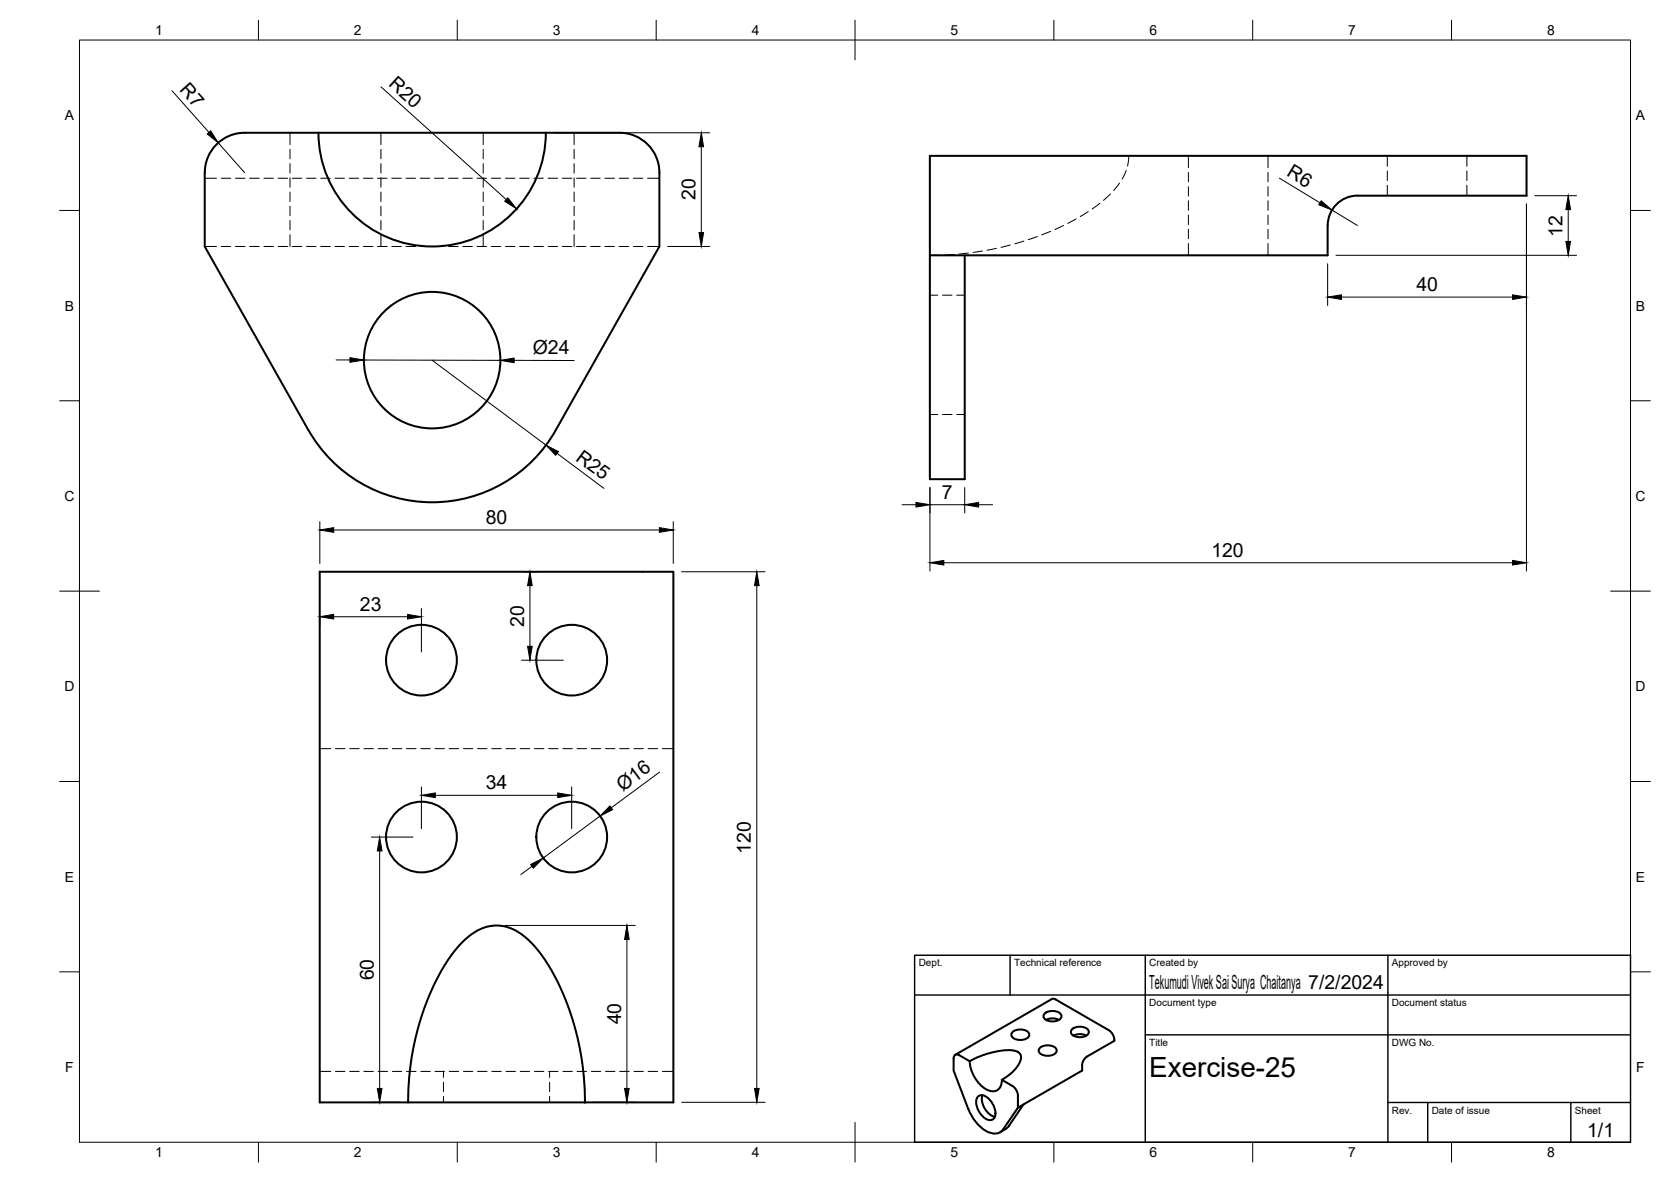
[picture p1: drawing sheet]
<svg xmlns="http://www.w3.org/2000/svg" width="420mm" height="297mm" viewBox="0 0 420 297" stroke-linecap="round" stroke-linejoin="round" font-family="sans-serif">
<!-- layer: Visible -->
<g fill="none" stroke="#000" stroke-width=".51">
<path d="M80.1 33.4a28.6 28.6 0 0 0 28.6 28.5 28.6 28.6 0 0 0 28.5-28.5M137.2 33.4h-75.7a10 10 0 0 0-10 10v18.5l26 46.2M137.2 33.4h18.6a10 10 0 0 1 10 10v18.5l-26 46.2a35.7 35.7 0 0 1-62.2 0M333.8 56.7v7.5h-91.2M333.8 56.7a7.5 7.5 0 0 1 7.5-7.5h42.5v-10h-150v81.2h8.8v-56.2h-8.8M116.1 236.9l1.8-1.6 1.6-1.1 1.7-.9 1.9-.6 2.1-.1 1.9 .2 1.7 .7 1.7 .9a32.6 32.6 0 0 1 10.4 13.8l2.7 6.7 2 7.5 1.2 8.1 .3 6.5h-44.5l.3-6.1 .6-5.3 1-5.1 1.7-5.6 1.9-5.2 3-5.9 2.5-3.9zM254.6 259.4a3.1 3.1 0 0 1 4.2 .3 1.43 1.43 0 0 1-1.7 1.6l-.5 .1a2.01 2.01 0 0 1-2.3-1.4zM262.7 254.7a3.1 3.1 0 0 1 4.1 .3 1.43 1.43 0 0 1-1.6 1.7h-.6a2.01 2.01 0 0 1-2.2-1.3zM263 256.3l1.6-.4 1.6 .4M265.4 251.2l13.4 7.7 .7 .6 .5 .9 .2 1.2-6.9 3.9-.7 .7-.5 1.4M265.4 251.2l-.5-.2-.5 .1-24.2 14M269.5 258.7a3.1 3.1 0 0 1 4.2 .3 1.43 1.43 0 0 1-1.6 1.6l-.6 .1a2.01 2.01 0 0 1-2.3-1.4z"/>
<path d="M102.6 277h-22.2v-133.3h88.9v133.3h-22.2M239.8 266v3l3.7 9.7a10.1 10.1 0 0 0 5.9 6.1 2.65 2.65 0 0 0 2.9-1l3.6-5.4v-3.1l-.1-.9-.9-1.3-3-1.7M241.2 265.2l2.6 1.5 3.4-1.5 3.6-1 3-.3 2.1 .4 .6 .5 .2 .7-.1 .9-.6 1.3-1.7 2-2.4 1.7M241.2 265.2a.86 .86 0 0 0-1-.1 .86 .86 0 0 0-.4 .9M243.8 266.7a8.7 8.7 0 0 0 4.8 7.3 2.37 2.37 0 0 0 2.5-.3 2.37 2.37 0 0 0 .8-2.3M246 275.5a2.24 2.24 0 0 1 2.9 1 3.9 3.9 0 0 1 .9 4.7 2.24 2.24 0 0 1-3-.9 3.9 3.9 0 0 1-.8-4.8zM247 275.2a4.8 4.8 0 0 0 3.1 5.5M255.9 278.4l1.4-.9-3.6 5.5M261.5 263.4a3.1 3.1 0 0 1 4.1 .3 1.43 1.43 0 0 1-1.6 1.6h-.6a2.01 2.01 0 0 1-2.2-1.3zM269.9 260.3l1.6-.4 1.6 .4M272.1 267.6v1.4l-14.8 8.5M252.8 283.7l-1.4 .9"/>
<path d="M253.7 282.9l-.8 .8"/>
<circle cx="108.7" cy="90.5" r="17.2"/>
<circle cx="106" cy="165.9" r="8.9"/>
<circle cx="143.7" cy="165.9" r="8.9"/>
<circle cx="106" cy="210.4" r="8.9"/>
<circle cx="143.7" cy="210.4" r="8.9"/>
</g>
<!-- layer: Hidden -->
<g fill="none" stroke="#000" stroke-width=".25">
<path d="M72.9 33.4v3M72.9 37.5v2.4M95.8 33.4v3M95.8 37.5v2.4M121.5 33.4v3M121.5 37.5v2.4M144.4 33.4v3M144.4 37.5v2.4M283.8 39.2l-.3 2.5M298.8 39.2v2.9M318.8 39.2v2.9M348.8 39.2v2.6"/>
<path d="M368.8 39.2v2.6M51.5 44.8h2.9M55.6 44.8h2.4M59.2 44.8h2.4M62.8 44.8h2.4M66.4 44.8h2.3M69.9 44.8h2.4M72.9 41.1v2.4M72.9 44.7v2.4M72.9 48.2v2.4M72.9 51.8v2.4M72.9 55.4v2.4"/>
<path d="M72.9 59v2.9M73.5 44.8h2.4M77.1 44.8h2.4M80.6 44.8h2.4M84.2 44.8h2.4M87.8 44.8h2.4M91.4 44.8h2.3M94.9 44.8h2.4M95.8 41.1v2.4M95.8 44.7v2.4M95.8 48.2v2.4M95.8 51.8v2.4"/>
<path d="M95.8 55.4v2.4M95.8 59v2.9M98.5 44.8h2.4M102.1 44.8h2.4M105.7 44.8h2.3M109.2 44.8h2.4M112.8 44.8h2.4M116.4 44.8h2.4M120 44.8h2.3M121.5 41.1v2.4M121.5 44.7v2.4M121.5 48.2v2.4"/>
<path d="M121.5 51.8v2.4M121.5 55.4v2.4M121.5 59v2.9M123.5 44.8h2.4M127.1 44.8h2.4M130.7 44.8h2.4M134.2 44.8h2.4M137.8 44.8h2.4M141.4 44.8h2.4M144.4 41.1v2.4M144.4 44.7v2.4M144.4 48.2v2.4"/>
<path d="M144.4 51.8v2.4M144.4 55.4v2.4M144.4 59v2.9M145 44.8h2.3M148.5 44.8h2.4M152.1 44.8h2.4M155.7 44.8h2.4M159.3 44.8h2.3M162.8 44.8h3M260.8 59.4l-2.2 .8M264.2 58.1l-2.3 .9M267.4 56.7l-2.2 1"/>
<path d="M270.6 55l-2.1 1.1M273.6 53.2l-2 1.2M276.5 51.1l-1.9 1.4M279.2 48.7l-1.7 1.6M281.5 46l-1.5 1.9M283.2 42.8l-1 2.2M298.8 43.3v2.4M298.8 46.9v2.4M298.8 50.5v2.4M298.8 54v2.4M298.8 57.6v2.4M318.8 43.3v2.4"/>
<path d="M318.8 46.9v2.4M318.8 50.5v2.4M318.8 54v2.4M318.8 57.6v2.4M348.8 43v2.4M348.8 46.6v2.6M368.8 43v2.4M368.8 46.6v2.6M51.5 61.9h2.9M55.6 61.9h2.4M59.2 61.9h2.4M62.8 61.9h2.4"/>
<path d="M66.4 61.9h2.3M69.9 61.9h2.4M73.5 61.9h2.4M77.1 61.9h2.4M80.6 61.9h2.4M84.2 61.9h2.4M87.8 61.9h2.4M91.4 61.9h2.3M94.9 61.9h2.4M98.5 61.9h2.4M102.1 61.9h2.4M105.7 61.9h2.3"/>
<path d="M109.2 61.9h2.4M112.8 61.9h2.4M116.4 61.9h2.4M120 61.9h2.3M123.5 61.9h2.4M127.1 61.9h2.4M130.7 61.9h2.4M134.2 61.9h2.4M137.8 61.9h2.4M141.4 61.9h2.4M145 61.9h2.3M148.5 61.9h2.4"/>
<path d="M152.1 61.9h2.4M155.7 61.9h2.4M159.3 61.9h2.3M162.8 61.9h3M233.8 74.2h2M236.4 64.1l-2.6 .1M237 74.2h2.4M239.9 63.9l-2.3 .2M240.6 74.2h2M243.5 63.6l-2.4 .2M247 63.1l-2.3 .3M250.5 62.4l-2.3 .5"/>
<path d="M254 61.6l-2.3 .6M257.5 60.6l-2.3 .7M298.8 61.2v3M318.8 61.2v3M233.8 104.2h2M237 104.2h2.4M240.6 104.2h2M80.4 188.1h2.8M84.3 188.1h2.4M87.9 188.1h2.4M91.5 188.1h2.4M95.1 188.1h2.4"/>
<path d="M98.7 188.1h2.3M102.2 188.1h2.4M105.8 188.1h2.4M109.4 188.1h2.4M112.9 188.1h2.4M116.5 188.1h2.4M120.1 188.1h2.4M123.7 188.1h2.3M127.2 188.1h2.4M130.8 188.1h2.4M134.4 188.1h2.4M137.9 188.1h2.4"/>
<path d="M141.5 188.1h2.4M145.1 188.1h2.4M148.7 188.1h2.3M152.3 188.1h2.3M155.8 188.1h2.4M159.4 188.1h2.4M163 188.1h2.4M166.5 188.1h2.8M80.4 269.2h2.8M84.3 269.2h2.4M87.9 269.2h2.4M91.5 269.2h2.4"/>
<path d="M95.1 269.2h2.4M98.7 269.2h2.3M102.2 269.2h2.4M105.8 269.2h2.4M109.4 269.2h2.4M111.5 269.2v1.6M111.5 272v2.3M111.5 275.5v1.5M112.9 269.2h2.4M116.5 269.2h2.4M120.1 269.2h2.4M123.7 269.2h2.3"/>
<path d="M127.2 269.2h2.4M130.8 269.2h2.4M134.4 269.2h2.4M137.9 269.2h2.4M138.2 269.2v1.6M138.2 272v2.3M138.2 275.5v1.5M141.5 269.2h2.4M145.1 269.2h2.4M148.7 269.2h2.3M152.3 269.2h2.3M155.8 269.2h2.4"/>
<path d="M159.4 269.2h2.4M163 269.2h2.4M166.5 269.2h2.8"/>
</g>
<!-- layer: BORDER -->
<g fill="none" stroke="#000" stroke-width=".25">
<path d="M20 10.1h390v276.9h-390zM65 5.1v5M115 5.1v5M165 5.1v5M215 5.1v10M265 5.1v5M315 5.1v5M365 5.1v5M15 52.9h5M410 52.9h5M15 100.7h5M410 100.7h5"/>
<path d="M15 148.6h10M405 148.6h10M15 196.4h5M410 196.4h5M15 244.2h5M410 244.2h5M65 287v5M115 287v5M165 287v5M215 282.1v9.9M265 287v5M315 287v5"/>
<path d="M365 287v5"/>
</g>
<!-- layer: TITLEBLOCK -->
<path d="M230 240.1h180v46.9h-180zM230 250h180M254 240.1v9.9M288 240.1v46.9M349 240.1v46.9M288 260.1h122M349 277.1h61M359 277.1v9.9M395 277.1v9.9" fill="none" stroke="#000" stroke-width=".36"/>
<!-- layer: FD_Dimensions -->
<g fill="none" stroke="#000" stroke-width=".25">
<path d="M43.2 22.8l9.3 10.5M54.9 35.9l6.6 7.5M95.8 21.8l31.5 28.3M139.3 33.4h39.1M176.3 36.9v21.5M321.7 44.8l10.2 6.2M334.9 52.8l6.4 3.9M383.8 51.3v92.2M385.9 49.2h10.5M394.3 52.7v8M167.9 61.9h10.5M333.8 66.3v10.5"/>
<path d="M335.9 64.2h60.5M337.3 74.7h43M84.5 90.5h3.5M91.5 90.5l34.3 .1M108.6 90.5l28.7 21.4M129.3 90.6h15.1M140.1 113.9l11.7 8.8M80.4 131.1v10.5M83.9 133.2h81.9M169.3 131.1v10.5M226.8 126.8h3.5M233.8 122.5v21"/>
<path d="M233.8 126.8h8.8M242.6 122.5v6.4M246.1 126.8h3.5M80.4 154.9v2.2M83.9 155h18.6M106 152.9v10.9M132 143.7h3.3M133.2 147.2v15.2M171.4 143.7h21M190.3 147.2v126.3M237.3 141.4h143M131.1 165.9h10.5"/>
<path d="M106 197.7v10.5M109.5 199.9h30.7M143.7 197.7v10.5M165.9 194l-12.2 9M93.4 210.4h10.5M95.5 213.9v59.6M133.8 217.7l-2.8 2.1M150.9 205.1l-14.3 10.5M127 232.6h32.7M157.6 236.1v37.4M93.4 277h7.1M149.2 277h10.5"/>
<path d="M171.4 277h21"/>
</g>
<g fill="#000" stroke="#000" stroke-width=".25">
<path d="M52.1 33.7l.9-.8 1.9 3zM176.3 33.4l.6 3.5h-1.2zM127.7 49.7l2.2 2.8-3-1.9zM175.7 58.4h1.2l-.6 3.5zM332.2 50.5l2.7 2.3-3.3-1.3zM394.3 49.2l.6 3.5h-1.2zM333.8 74.7l3.5-.6v1.2zM380.3 74.1l3.5 .6-3.5 .6zM393.7 60.7h1.2l-.6 3.5zM88 89.9l3.5 .6-3.5 .5zM125.8 90.6l3.5-.6v1.2zM137.3 111.9l3.1 1.6-.7 .9z"/>
<path d="M80.4 133.2l3.5-.6v1.2zM165.8 132.6l3.5 .6-3.5 .6zM230.3 126.3l3.5 .5-3.5 .6zM242.6 126.8l3.5-.5v1.1zM80.4 155l3.5-.6v1.2zM102.5 154.4l3.5 .6-3.5 .6zM133.2 143.7l.6 3.5h-1.1zM190.3 143.7l.6 3.5h-1.2zM233.8 141.4l3.5-.6v1.2zM380.3 140.8l3.5 .6-3.5 .6zM132.7 162.4h1.1l-.6 3.5zM106 199.9l3.5-.6v1.1z"/>
<path d="M140.2 199.3l3.5 .6-3.5 .5zM95.5 210.4l.6 3.5h-1.2zM133.4 217.2l3.2-1.6-2.5 2.6zM153.4 202.5l.7 1-3.2 1.6zM157.6 232.6l.6 3.5h-1.2zM94.9 273.5h1.2l-.6 3.5zM157 273.5h1.2l-.6 3.5zM189.7 273.5h1.2l-.6 3.5z"/>
</g>
<text font-size="7" x="289" y="270.6">Exercise-25</text>
<g font-size="4.9">
<text x="45" y="22.6" transform="rotate(48 45 22.6)">R7</text>
<text x="97.5" y="21.4" transform="rotate(42 97.5 21.4)">R20</text>
<text x="323.3" y="44.1" transform="rotate(31 323.3 44.1)">R6</text>
<text x="174.9" y="50.3" transform="rotate(-90 174.9 50.3)">20</text>
<text x="392.9" y="59.5" transform="rotate(-90 392.9 59.5)">12</text>
<text x="356.2" y="73.2">40</text>
<text x="134" y="89">Ø24</text>
<text x="144.6" y="115.5" transform="rotate(37 144.6 115.5)">R25</text>
<text x="236.8" y="125.4">7</text>
<text x="122.2" y="131.7">80</text>
<text x="304.6" y="140">120</text>
<text x="90.5" y="153.5">23</text>
<text x="131.8" y="157.5" transform="rotate(-90 131.8 157.5)">20</text>
<text x="122.2" y="198.4">34</text>
<text x="156.6" y="199" transform="rotate(-37 156.6 199)">Ø16</text>
<text x="188.8" y="214.6" transform="rotate(-90 188.8 214.6)">120</text>
<text x="94" y="246.4" transform="rotate(-90 94 246.4)">60</text>
<text x="289" y="248.5">Tekumudi Vivek Sai Surya Chaitanya 7/2/2024</text>
<text x="156.2" y="257.4" transform="rotate(-90 156.2 257.4)">40</text>
<text x="399.1" y="285.7">1/1</text>
</g>
<g font-size="3.5">
<text x="39" y="8.8">1</text>
<text x="89" y="8.8">2</text>
<text x="139" y="8.8">3</text>
<text x="189" y="8.8">4</text>
<text x="239" y="8.8">5</text>
<text x="289" y="8.8">6</text>
<text x="339" y="8.8">7</text>
<text x="389" y="8.8">8</text>
<text x="16.3" y="30.2">A</text>
<text x="411.3" y="30.2">A</text>
<text x="16.3" y="78">B</text>
<text x="411.3" y="78">B</text>
<text x="16.2" y="125.9">C</text>
<text x="411.2" y="125.9">C</text>
<text x="16.2" y="173.7">D</text>
<text x="411.2" y="173.7">D</text>
<text x="16.3" y="221.6">E</text>
<text x="411.3" y="221.6">E</text>
<text x="16.4" y="269.4">F</text>
<text x="411.4" y="269.4">F</text>
<text x="39" y="290.8">1</text>
<text x="89" y="290.8">2</text>
<text x="139" y="290.8">3</text>
<text x="189" y="290.8">4</text>
<text x="239" y="290.8">5</text>
<text x="289" y="290.8">6</text>
<text x="339" y="290.8">7</text>
<text x="389" y="290.8">8</text>
</g>
<g font-size="2.5">
<text x="231" y="242.9">Dept.</text>
<text x="255" y="242.9">Technical reference</text>
<text x="289" y="242.9">Created by</text>
<text x="350" y="242.9">Approved by</text>
<text x="289" y="252.8">Document type</text>
<text x="350" y="252.8">Document status</text>
<text x="289" y="262.9">Title</text>
<text x="350" y="262.9">DWG No.</text>
<text x="350" y="279.9">Rev.</text>
<text x="360" y="279.9">Date of issue</text>
<text x="396" y="279.9">Sheet</text>
</g>
</svg>
